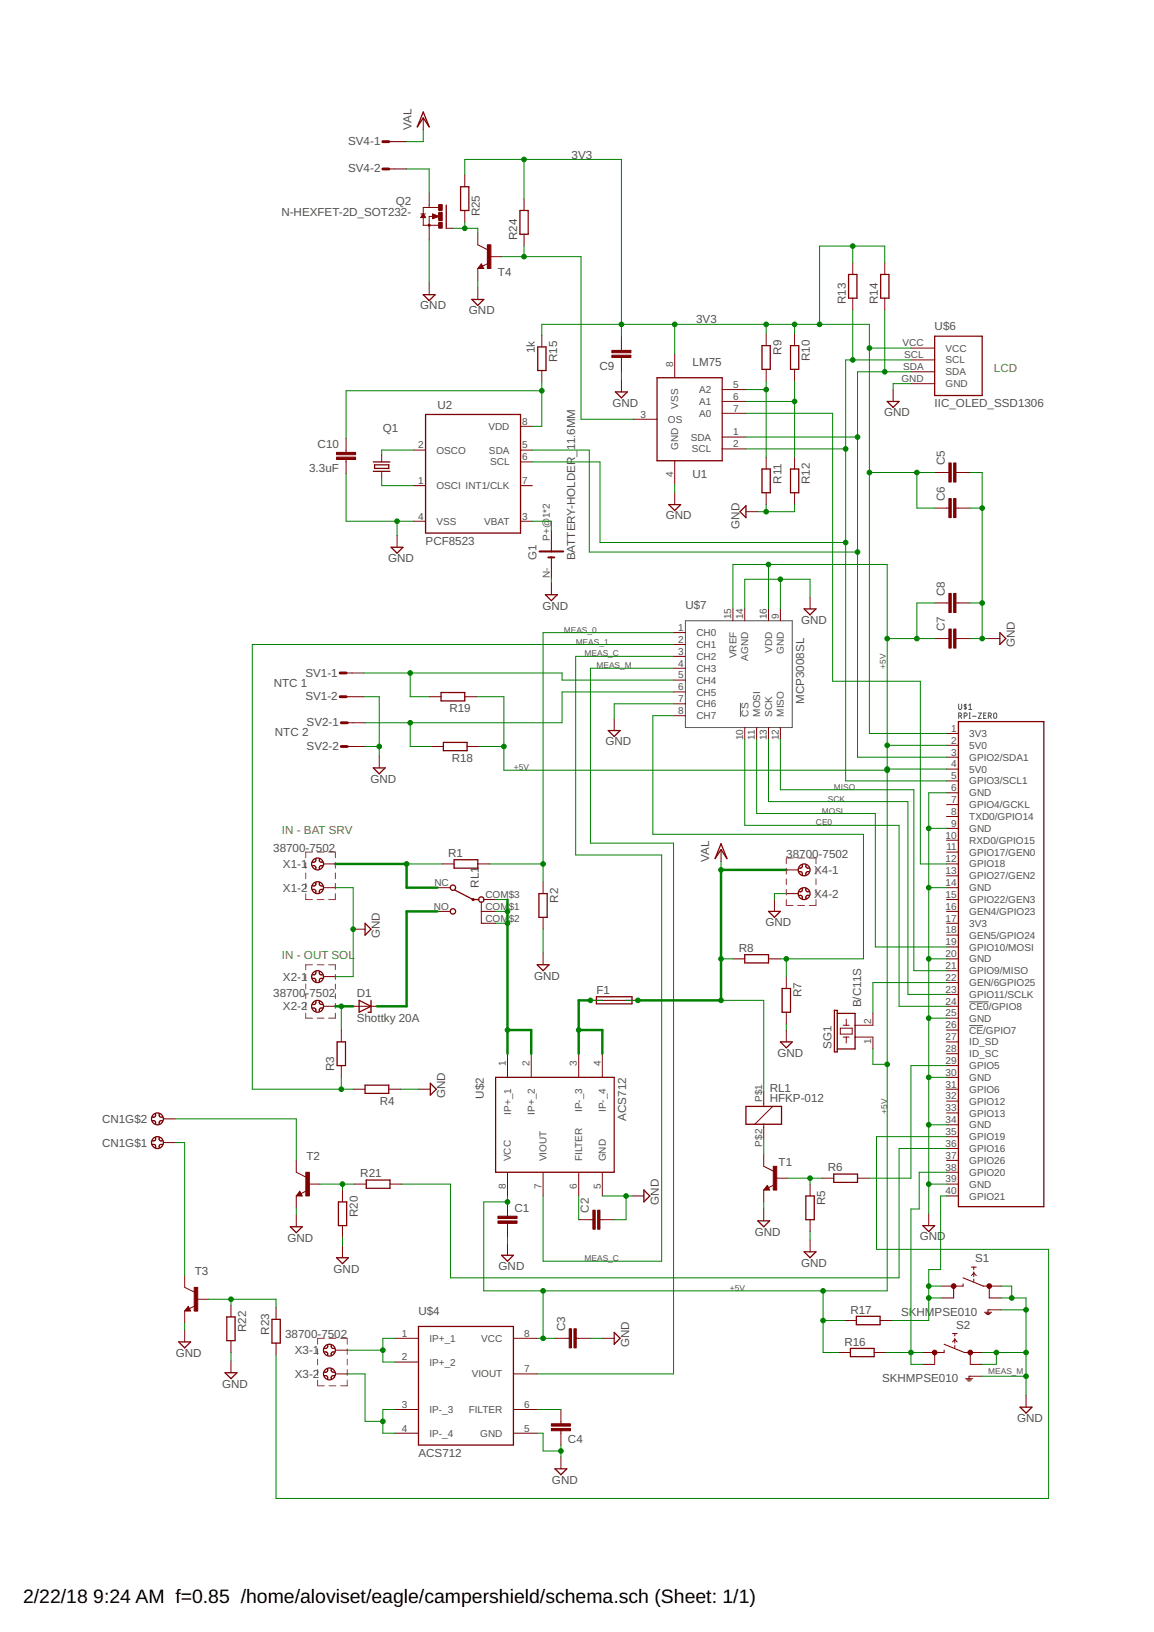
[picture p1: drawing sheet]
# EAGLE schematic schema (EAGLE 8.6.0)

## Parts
C1  CC0603  [C0603]
C2  CC0603  [C0603]
C3  CC0603  [C0603]
C4  CC0603  [C0603]
C5  CC0603  [C0603]
C6  CC0603  [C0603]
C7  CC0603  [C0603]
C8  CC0603  [C0603]
C9  CC0603  [C0603]
C10  3.3uF  CC0603  [C0603]
CN1  CON_VITE_2POS  [CN02]
D1  Shottky 20A  ZENER-DIODEC1702-15  [C1702-15]
F1  SHK20Q  [SHK20Q]
G1  BATTERY-HOLDER_11.6MM  [CELL_RETAINER_11.6MM]
Q1  KX-327-S  [8.2X3.8]
Q2  N-HEXFET-2D_SOT232-  [SOT223]
R1  RR0603  [R0603]
R2  RR0603  [R0603]
R3  RR0603  [R0603]
R4  RR0603  [R0603]
R5  RR0603  [R0603]
R6  RR0603  [R0603]
R7  RR0603  [R0603]
R8  RR0603  [R0603]
R9  RR0603  [R0603]
R10  RR0603  [R0603]
R11  RR0603  [R0603]
R12  RR0603  [R0603]
R13  RR0603  [R0603]
R14  RR0603  [R0603]
R15  1k  RR0603  [R0603]
R16  RR0603  [R0603]
R17  RR0603  [R0603]
R18  RR0603  [R0603]
R19  RR0603  [R0603]
R20  RR0603  [R0603]
R21  RR0603  [R0603]
R22  RR0603  [R0603]
R23  RR0603  [R0603]
R24  RR0603  [R0603]
R25  RR0603  [R0603]
RL1  HFKP-012  HKFP012-1X5  [HFKP-1X5]
S1  SKHMPSE010  [SKHMPXE010]
S2  SKHMPSE010  [SKHMPXE010]
SG1  B/C11S  [B/C11S]
SV1  S02P  [S02P]
SV2  S02P  [S02P]
SV4  S02P  [S02P]
T1  -NPN-SOT23-EBC  [SOT23-EBC]
T2  -NPN-SOT23-EBC  [SOT23-EBC]
T3  -NPN-SOT23-EBC  [SOT23-EBC]
T4  -NPN-SOT23-EBC  [SOT23-EBC]
U1  LM75  [SO08]
U2  PCF8523  [SO08-IRF]
U$1  RPI-ZERO  [RASPBERRYPI_V13_J8]
U$2  ACS712  [SOIC8]
U$4  ACS712  [SOIC8]
U$6  IIC_OLED_SSD1306  [OLED-SSD1306]
U$7  MCP3008SL  [SO16]
X1  38700-7502  [38700-7502]
X2  38700-7502  [38700-7502]
X3  38700-7502  [38700-7502]
X4  38700-7502  [38700-7502]

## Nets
3V3: C5.1 C6.1 C9.2 R9.1 R10.1 R13.2 R14.2 R15.1 R24.2 R25.2 U1.8(VSS) U$1.1(3V3) U$6.VCC
+5V: C1.1 C3.1 C7.1 C8.1 R16.1 R17.1 R18.1 R19.1 SG1.1 U$1.2(5V0) U$1.4(5V0) U$2.8(VCC) U$4.8(VCC) U$7.15(VREF) U$7.16(VDD)
CE0: U$1.24(!CE0!/GPIO8) U$7.10(!CS)
GND: C1.2 C2.2 C3.2 C4.1 C5.2 C6.2 C7.2 C8.2 C9.1 C10.2 G1.N-(-) Q2.3(S) R2.2 R4.1 R5.2 R7.2 R11.2 R12.2 R20.2 R22.2 S1.1(1.1) S1.2(1.2) S1.5(SH) S2.1(1.1) S2.2(1.2) S2.5(SH) SV1.2 SV2.2 T1.E T2.E T3.E T4.E U1.4(GND) U2.4(VSS) U$1.6(GND) U$1.9(GND) U$1.14(GND) U$1.20(GND) U$1.25(GND) U$1.30(GND) U$1.34(GND) U$1.39(GND) U$2.5(GND) U$4.5(GND) U$6.GND U$7.7(CH6) U$7.9(GND) U$7.14(AGND) X1.2 X2.1 X4.2
MEAS_0: R1.2 R2.1 U$7.1(CH0)
MEAS_1: R3.1 R4.2 U$7.2(CH1)
MEAS_C: U$2.7(VIOUT) U$7.3(CH2)
MEAS_M: U$4.7(VIOUT) U$7.4(CH3)
MEAS_O: R7.1 R8.2 U$7.8(CH7)
MISO: U$1.21(GPIO9/MISO) U$7.12(MISO)
MOSI: U$1.19(GPIO10/MOSI) U$7.11(MOSI)
N$1: R1.1 X1.1
N$2: R9.2 R11.1 U1.5(A2)
N$3: RL1.COM$1(P1) RL1.COM$2(P2) RL1.COM$3(P3) U$2.1(IP+_1) U$2.2(IP+_2)
N$4: D1.A R3.2 X2.2
N$5: D1.C RL1.NO(S)
N$6: C4.2 U$4.6(FILTER)
N$7: F1.1A F1.1B U$2.3(IP-_3) U$2.4(IP-_4)
N$8: U$4.1(IP+_1) U$4.2(IP+_2) X3.1
N$9: C2.1 U$2.6(FILTER)
N$10: U$4.3(IP-_3) U$4.4(IP-_4) X3.2
N$12: R5.1 R6.1 T1.B
N$13: R10.2 R12.1 U1.6(A1)
N$14: RL1.P$2 T1.C
N$15: R6.2 U$1.29(GPIO5)
N$16: U1.7(A0) U$1.12(GPIO18)
N$17: SG1.2 U$1.22(GEN/6GPIO25)
N$18: G1.P+@1(+) G1.P+@2(+) U2.3(VBAT)
N$19: Q1.4 U2.1(OSCI)
N$20: Q1.1 U2.2(OSCO)
N$21: C10.1 R15.2 U2.8(VDD)
N$22: R16.2 S2.3(2.1) S2.4(2.2) U$1.38(GPIO20)
N$23: R17.2 S1.3(2.1) S1.4(2.2) U$1.40(GPIO21)
N$24: CN1.P$2 T2.C
N$25: R20.1 R21.1 T2.B
N$26: R19.2 SV1.1 U$7.5(CH4)
N$27: R18.2 SV2.1 U$7.6(CH5)
N$28: R21.2 U$1.36(GPIO16)
N$29: CN1.P$1 T3.C
N$30: R22.1 R23.1 T3.B
N$31: R24.1 T4.B U1.3(OS)
N$32: R23.2 U$1.35(GPIO19)
N$33: Q2.1(G) R25.1 T4.C
N$35: Q2.2(D) Q2.4(D) SV4.2
SCK: U$1.23(GPIO11/SCLK) U$7.13(SCK)
SCL: R13.1 U1.2(SCL) U2.6(SCL) U$1.5(GPIO3/SCL1) U$6.SCL
SDA: R14.1 U1.1(SDA) U2.5(SDA) U$1.3(GPIO2/SDA1) U$6.SDA
VDD: F1.2A F1.2B R8.1 RL1.P$1 SV4.1 X4.1 ; supply symbol labelled VAL
Unconnected: RL1.NC(O) U2.7(INT1/CLK) U$1.7(GPIO4/GCKL) U$1.8(TXD0/GPIO14) U$1.10(RXD0/GPIO15) U$1.11(GPIO17/GEN0) U$1.13(GPIO27/GEN2) U$1.15(GPIO22/GEN3) U$1.16(GEN4/GPIO23) U$1.17(3V3) U$1.18(GEN5/GPIO24) U$1.26(!CE!/GPIO7) U$1.27(ID_SD) U$1.28(ID_SC) U$1.31(GPIO6) U$1.32(GPIO12) U$1.33(GPIO13) U$1.37(GPIO26)

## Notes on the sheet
- LCD
- NTC 1
- NTC 2
- IN - BAT SRV
- IN - OUT SOL

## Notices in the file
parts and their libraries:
crystal-geyer_V1_0: Copyright: Geyer-Electronic
